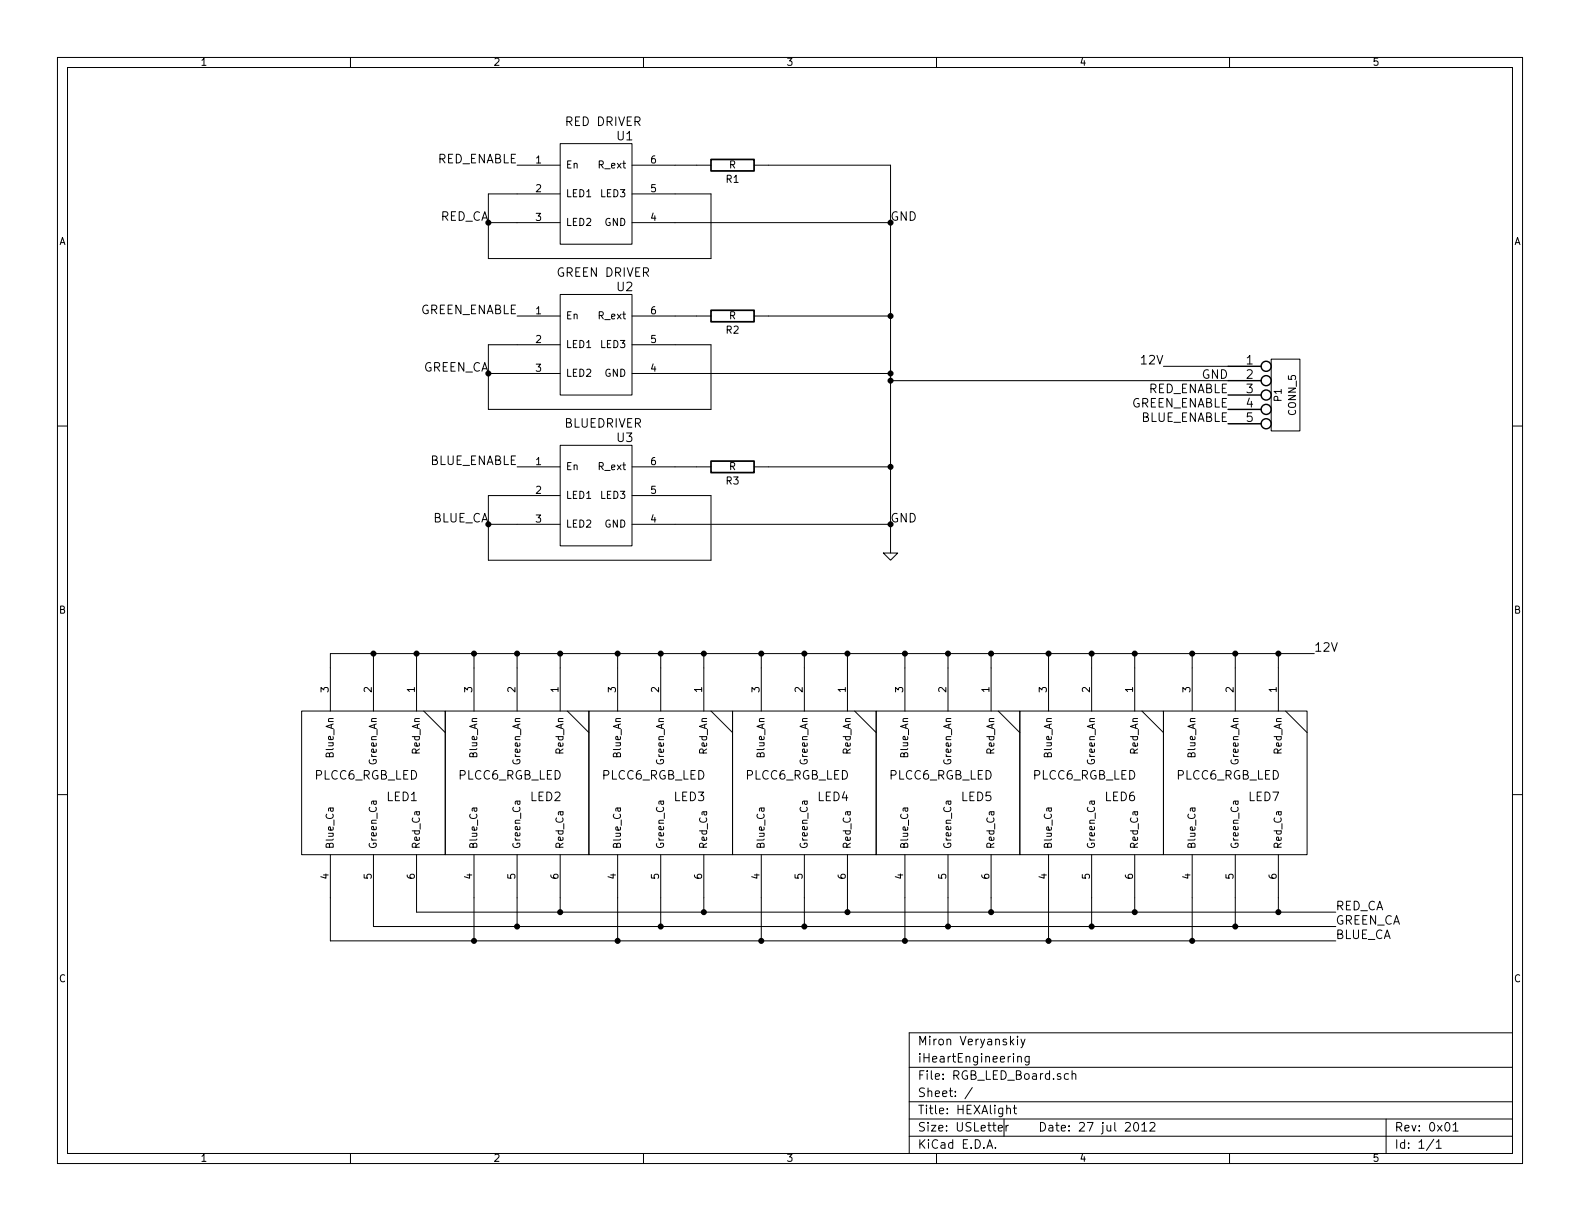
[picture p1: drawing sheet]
EESchema Schematic File Version 2  date Fri 27 Jul 2012 07:12:58 PM EDT
LIBS:power
LIBS:device
LIBS:transistors
LIBS:conn
LIBS:linear
LIBS:regul
LIBS:74xx
LIBS:cmos4000
LIBS:adc-dac
LIBS:memory
LIBS:xilinx
LIBS:special
LIBS:microcontrollers
LIBS:dsp
LIBS:microchip
LIBS:analog_switches
LIBS:motorola
LIBS:texas
LIBS:intel
LIBS:audio
LIBS:interface
LIBS:digital-audio
LIBS:philips
LIBS:display
LIBS:cypress
LIBS:siliconi
LIBS:opto
LIBS:atmel
LIBS:contrib
LIBS:valves
LIBS:MyLibrary
LIBS:IHE
LIBS:RGB_LED_Board-cache
EELAYER 25  0
EELAYER END
$Descr USLetter 11000 8500
encoding utf-8
Sheet 1 1
Title "HEXAlight"
Date "27 jul 2012"
Rev "0x01"
Comp "iHeartEngineering"
Comment1 "Miron Veryanskiy "
Comment2 ""
Comment3 ""
Comment4 ""
$EndDescr
Connection ~ 6200 2650
Wire Wire Line
	8550 2650 6200 2650
Wire Wire Line
	9300 6450 2600 6450
Wire Wire Line
	6200 3850 6200 1150
Connection ~ 6200 2600
Connection ~ 6200 2200
Connection ~ 6200 3250
Connection ~ 3400 1550
Wire Wire Line
	3400 1800 3400 1350
Wire Wire Line
	3400 1800 4950 1800
Wire Wire Line
	4950 1800 4950 1350
Wire Wire Line
	4950 1350 4700 1350
Wire Wire Line
	3400 1350 3600 1350
Wire Wire Line
	4700 1150 4850 1150
Wire Wire Line
	4900 6350 4900 6250
Wire Wire Line
	4600 6450 4600 6250
Connection ~ 4300 6550
Wire Wire Line
	3300 6550 3300 6250
Connection ~ 6300 6550
Wire Wire Line
	5300 6550 5300 6250
Connection ~ 8300 6550
Wire Wire Line
	7300 6550 7300 6250
Connection ~ 3600 6450
Wire Wire Line
	2600 6450 2600 6250
Connection ~ 5600 6450
Connection ~ 7600 6450
Wire Wire Line
	6600 6450 6600 6250
Wire Wire Line
	8600 6450 8600 6250
Connection ~ 4900 6350
Wire Wire Line
	3900 6350 3900 6250
Connection ~ 6900 6350
Wire Wire Line
	5900 6350 5900 6250
Connection ~ 8900 6350
Wire Wire Line
	7900 6350 7900 6250
Connection ~ 2600 4550
Wire Wire Line
	9150 4550 2300 4550
Wire Wire Line
	2300 4550 2300 4650
Connection ~ 3300 4550
Wire Wire Line
	2900 4550 2900 4650
Connection ~ 3900 4550
Wire Wire Line
	3600 4550 3600 4650
Connection ~ 4600 4550
Wire Wire Line
	4300 4550 4300 4650
Connection ~ 5300 4550
Wire Wire Line
	4900 4550 4900 4650
Connection ~ 5900 4550
Wire Wire Line
	5600 4550 5600 4650
Connection ~ 6600 4550
Wire Wire Line
	6300 4550 6300 4650
Connection ~ 7300 4550
Wire Wire Line
	6900 4550 6900 4650
Connection ~ 7900 4550
Wire Wire Line
	7600 4550 7600 4650
Connection ~ 8600 4550
Wire Wire Line
	8300 4550 8300 4650
Wire Wire Line
	8900 4550 8900 4650
Wire Wire Line
	8600 4550 8600 4650
Connection ~ 8900 4550
Wire Wire Line
	7900 4550 7900 4650
Connection ~ 8300 4550
Wire Wire Line
	7300 4550 7300 4650
Connection ~ 7600 4550
Wire Wire Line
	6600 4550 6600 4650
Connection ~ 6900 4550
Wire Wire Line
	5900 4550 5900 4650
Connection ~ 6300 4550
Wire Wire Line
	5300 4550 5300 4650
Connection ~ 5600 4550
Wire Wire Line
	4600 4550 4600 4650
Connection ~ 4900 4550
Wire Wire Line
	3900 4550 3900 4650
Connection ~ 4300 4550
Wire Wire Line
	3300 4550 3300 4650
Connection ~ 3600 4550
Wire Wire Line
	2600 4550 2600 4650
Connection ~ 2900 4550
Wire Wire Line
	6900 6350 6900 6250
Connection ~ 7900 6350
Connection ~ 5900 6350
Wire Wire Line
	2900 6250 2900 6350
Connection ~ 3900 6350
Wire Wire Line
	7600 6450 7600 6250
Connection ~ 8600 6450
Wire Wire Line
	5600 6450 5600 6250
Connection ~ 6600 6450
Wire Wire Line
	3600 6450 3600 6250
Connection ~ 4600 6450
Wire Wire Line
	6300 6550 6300 6250
Connection ~ 7300 6550
Wire Wire Line
	4300 6550 4300 6250
Connection ~ 5300 6550
Wire Wire Line
	2300 6250 2300 6550
Connection ~ 3300 6550
Wire Wire Line
	8550 2550 8100 2550
Wire Wire Line
	8300 6250 8300 6550
Wire Wire Line
	8900 6250 8900 6350
Wire Wire Line
	6200 1150 5350 1150
Wire Wire Line
	3400 1550 3600 1550
Wire Wire Line
	3400 2600 3600 2600
Wire Wire Line
	6200 2200 5350 2200
Wire Wire Line
	4700 2200 4850 2200
Wire Wire Line
	3600 2400 3400 2400
Wire Wire Line
	4700 2400 4950 2400
Wire Wire Line
	4950 2400 4950 2850
Wire Wire Line
	4950 2850 3400 2850
Wire Wire Line
	3400 2850 3400 2400
Connection ~ 3400 2600
Connection ~ 3400 3650
Wire Wire Line
	3400 3900 3400 3450
Wire Wire Line
	3400 3900 4950 3900
Wire Wire Line
	4950 3900 4950 3450
Wire Wire Line
	4950 3450 4700 3450
Wire Wire Line
	3400 3450 3600 3450
Wire Wire Line
	4700 3250 4850 3250
Wire Wire Line
	6200 3250 5350 3250
Wire Wire Line
	3400 3650 3600 3650
Connection ~ 6200 3650
Connection ~ 6200 1550
Wire Wire Line
	6200 1550 4700 1550
Wire Wire Line
	6200 2600 4700 2600
Wire Wire Line
	6200 3650 4700 3650
Wire Wire Line
	2900 6350 9300 6350
Wire Wire Line
	2300 6550 9300 6550
Text Label 6200 3650 0    60   ~ 0
GND
Text Label 6200 1550 0    60   ~ 0
GND
$Comp
L GND #PWR01
U 1 1
P 6200 3850
F 0 "#PWR01" H 6200 3850 30  0001 C CNN
F 1 "GND" H 6200 3780 30  0001 C CNN
	1    6200 3850
	1    0    0    -1  
$EndComp
Text Label 3400 3650 2    60   ~ 0
BLUE_CA
Text Label 3600 3250 2    60   ~ 0
BLUE_ENABLE
$Comp
L R R3
U 1 1
P 5100 3250
F 0 "R3" V 5200 3250 50  0000 C CNN
F 1 "R" V 5100 3250 50  0000 C CNN
	1    5100 3250
	0    1    1    0   
$EndComp
$Comp
L LED_DRIVER_SC74 U3
U 1 1
P 4100 3450
F 0 "U3" V 3700 3700 60  0000 C CNN
F 1 "BLUEDRIVER" V 3600 3550 60  0000 C CNN
	1    4100 3450
	0    1    1    0   
$EndComp
$Comp
L LED_DRIVER_SC74 U2
U 1 1
P 4100 2400
F 0 "U2" V 3700 2650 60  0000 C CNN
F 1 "GREEN DRIVER" V 3600 2500 60  0000 C CNN
	1    4100 2400
	0    1    1    0   
$EndComp
$Comp
L R R2
U 1 1
P 5100 2200
F 0 "R2" V 5200 2200 50  0000 C CNN
F 1 "R" V 5100 2200 50  0000 C CNN
	1    5100 2200
	0    1    1    0   
$EndComp
Text Label 3600 2200 2    60   ~ 0
GREEN_ENABLE
Text Label 3400 2600 2    60   ~ 0
GREEN_CA
Text Label 9300 6550 0    60   ~ 0
BLUE_CA
Text Label 9300 6350 0    60   ~ 0
RED_CA
Text Label 9300 6450 0    60   ~ 0
GREEN_CA
Text Label 3400 1550 2    60   ~ 0
RED_CA
Text Label 8100 2550 2    60   ~ 0
12V
Text Label 9150 4550 0    60   ~ 0
12V
Text Label 8550 2650 2    60   ~ 0
GND
$Comp
L CONN_5 P1
U 1 1
P 8950 2750
F 0 "P1" V 8900 2750 50  0000 C CNN
F 1 "CONN_5" V 9000 2750 50  0000 C CNN
	1    8950 2750
	1    0    0    -1  
$EndComp
Text Label 8550 2950 2    60   ~ 0
BLUE_ENABLE
Text Label 8550 2850 2    60   ~ 0
GREEN_ENABLE
Text Label 8550 2750 2    60   ~ 0
RED_ENABLE
Text Label 3600 1150 2    60   ~ 0
RED_ENABLE
$Comp
L R R1
U 1 1
P 5100 1150
F 0 "R1" V 5200 1150 50  0000 C CNN
F 1 "R" V 5100 1150 50  0000 C CNN
	1    5100 1150
	0    1    1    0   
$EndComp
$Comp
L LED_DRIVER_SC74 U1
U 1 1
P 4100 1350
F 0 "U1" V 3700 1600 60  0000 C CNN
F 1 "RED DRIVER" V 3600 1450 60  0000 C CNN
	1    4100 1350
	0    1    1    0   
$EndComp
$Comp
L PLCC6_RGB_LED LED7
U 1 1
P 8600 5450
F 0 "LED7" H 8800 5350 60  0000 C CNN
F 1 "PLCC6_RGB_LED" H 8550 5500 60  0000 C CNN
	1    8600 5450
	1    0    0    -1  
$EndComp
$Comp
L PLCC6_RGB_LED LED6
U 1 1
P 7600 5450
F 0 "LED6" H 7800 5350 60  0000 C CNN
F 1 "PLCC6_RGB_LED" H 7550 5500 60  0000 C CNN
	1    7600 5450
	1    0    0    -1  
$EndComp
$Comp
L PLCC6_RGB_LED LED5
U 1 1
P 6600 5450
F 0 "LED5" H 6800 5350 60  0000 C CNN
F 1 "PLCC6_RGB_LED" H 6550 5500 60  0000 C CNN
	1    6600 5450
	1    0    0    -1  
$EndComp
$Comp
L PLCC6_RGB_LED LED4
U 1 1
P 5600 5450
F 0 "LED4" H 5800 5350 60  0000 C CNN
F 1 "PLCC6_RGB_LED" H 5550 5500 60  0000 C CNN
	1    5600 5450
	1    0    0    -1  
$EndComp
$Comp
L PLCC6_RGB_LED LED3
U 1 1
P 4600 5450
F 0 "LED3" H 4800 5350 60  0000 C CNN
F 1 "PLCC6_RGB_LED" H 4550 5500 60  0000 C CNN
	1    4600 5450
	1    0    0    -1  
$EndComp
$Comp
L PLCC6_RGB_LED LED2
U 1 1
P 3600 5450
F 0 "LED2" H 3800 5350 60  0000 C CNN
F 1 "PLCC6_RGB_LED" H 3550 5500 60  0000 C CNN
	1    3600 5450
	1    0    0    -1  
$EndComp
$Comp
L PLCC6_RGB_LED LED1
U 1 1
P 2600 5450
F 0 "LED1" H 2800 5350 60  0000 C CNN
F 1 "PLCC6_RGB_LED" H 2550 5500 60  0000 C CNN
	1    2600 5450
	1    0    0    -1  
$EndComp
$EndSCHEMATC
